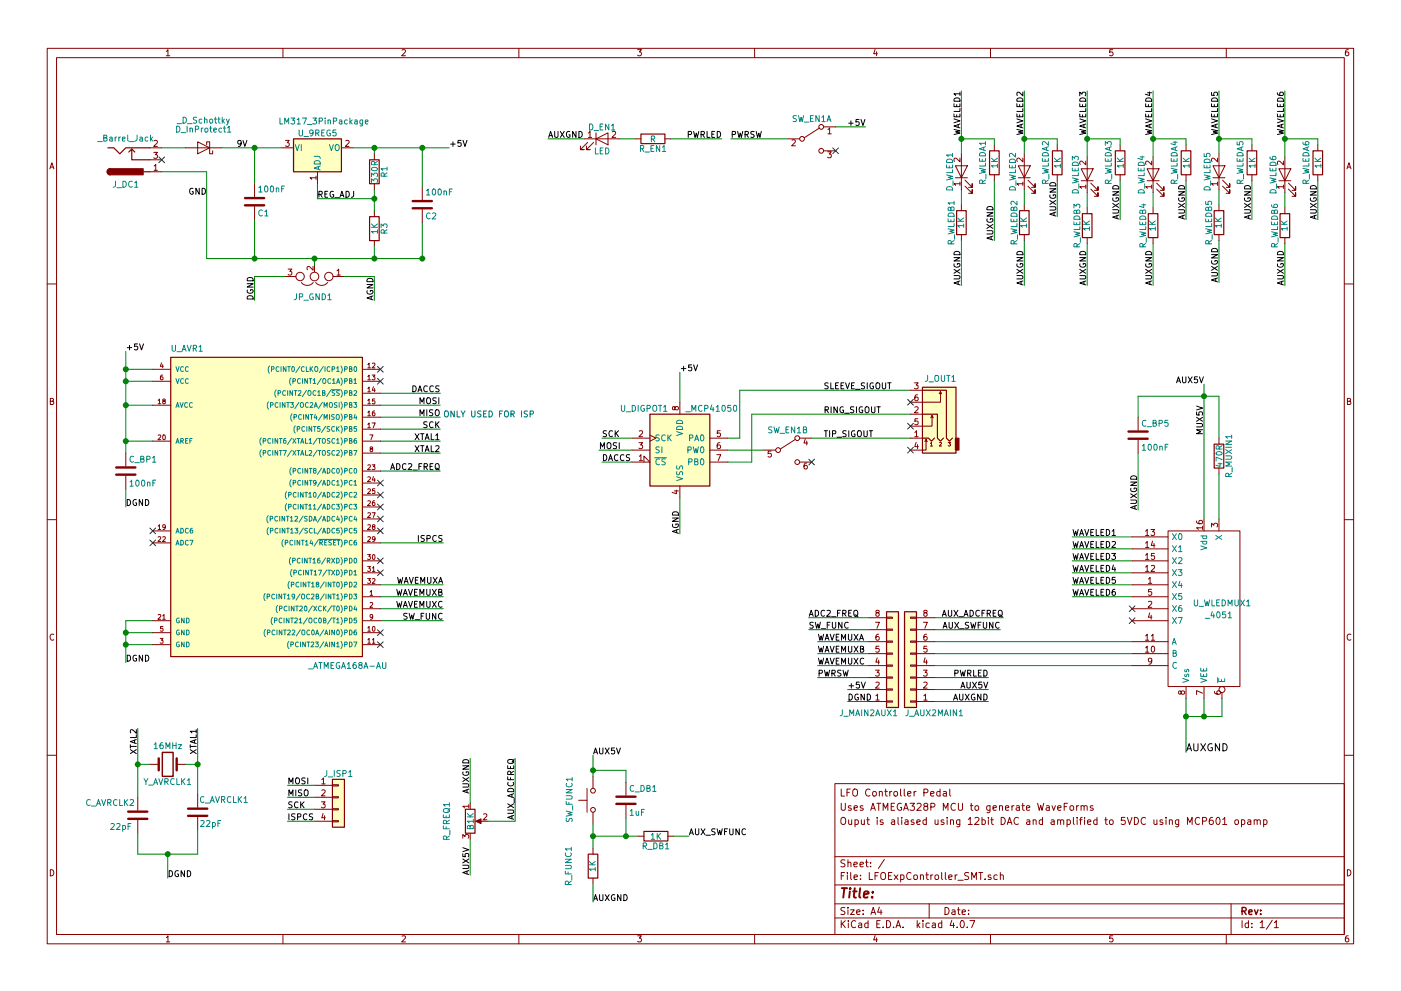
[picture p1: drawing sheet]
EESchema Schematic File Version 2
LIBS:_conn_01x08
LIBS:_mcp41050
LIBS:_d_schottky
LIBS:_SN74HC14N
LIBS:_barrel_jack
LIBS:_4051
LIBS:socket_custom
LIBS:sw_custom
LIBS:_atmega168a-au
LIBS:74xgxx
LIBS:74xx
LIBS:ac-dc
LIBS:actel
LIBS:adc-dac
LIBS:allegro
LIBS:Altera
LIBS:analog_devices
LIBS:analog_switches
LIBS:atmel
LIBS:audio
LIBS:battery_management
LIBS:bbd
LIBS:bosch
LIBS:brooktre
LIBS:cmos_ieee
LIBS:cmos4000
LIBS:conn
LIBS:contrib
LIBS:cypress
LIBS:dc-dc
LIBS:device
LIBS:digital-audio
LIBS:diode
LIBS:display
LIBS:dsp
LIBS:elec-unifil
LIBS:ESD_Protection
LIBS:ftdi
LIBS:gennum
LIBS:graphic_symbols
LIBS:hc11
LIBS:infineon
LIBS:intel
LIBS:interface
LIBS:intersil
LIBS:ir
LIBS:Lattice
LIBS:leds
LIBS:LEM
LIBS:linear
LIBS:logic_programmable
LIBS:maxim
LIBS:mechanical
LIBS:memory
LIBS:microchip
LIBS:microchip_dspic33dsc
LIBS:microchip_pic10mcu
LIBS:microchip_pic12mcu
LIBS:microchip_pic16mcu
LIBS:microchip_pic18mcu
LIBS:microchip_pic24mcu
LIBS:microchip_pic32mcu
LIBS:microcontrollers
LIBS:modules
LIBS:motor_drivers
LIBS:motorola
LIBS:motors
LIBS:msp430
LIBS:nordicsemi
LIBS:nxp
LIBS:nxp_armmcu
LIBS:onsemi
LIBS:opto
LIBS:Oscillators
LIBS:philips
LIBS:power
LIBS:Power_Management
LIBS:powerint
LIBS:pspice
LIBS:references
LIBS:regul
LIBS:relays
LIBS:rfcom
LIBS:RFSolutions
LIBS:sensors
LIBS:silabs
LIBS:siliconi
LIBS:stm8
LIBS:stm32
LIBS:supertex
LIBS:switches
LIBS:texas
LIBS:transf
LIBS:transistors
LIBS:triac_thyristor
LIBS:ttl_ieee
LIBS:valves
LIBS:video
LIBS:wiznet
LIBS:Worldsemi
LIBS:Xicor
LIBS:xilinx
LIBS:zetex
LIBS:Zilog
LIBS:LFOExpController_SMT-rescue
LIBS:LFOExpController_SMT-cache
EELAYER 25 0
EELAYER END
$Descr A4 11693 8268
encoding utf-8
Sheet 1 1
Title ""
Date ""
Rev ""
Comp ""
Comment1 ""
Comment2 "Ouput is aliased using 12bit DAC and amplified to 5VDC using MCP601 opamp"
Comment3 "Uses ATMEGA328P MCU to generate WaveForms"
Comment4 "LFO Controller Pedal"
$EndDescr
$Comp
L Crystal Y_AVRCLK1
U 1 1
P 1400 6375
F 0 "Y_AVRCLK1" H 1400 6525 50  0000 C CNN
F 1 "16MHz" H 1400 6225 50  0000 C CNN
F 2 "Crystals:Crystal_HC49-4H_Vertical" H 1400 6375 50  0001 C CNN
F 3 "" H 1400 6375 50  0001 C CNN
	1    1400 6375
	-1   0    0    1   
$EndComp
$Comp
L C C_AVRCLK1
U 1 1
P 1650 6775
F 0 "C_AVRCLK1" H 1225 6675 50  0000 L CNN
F 1 "22pF" H 1450 6875 50  0000 L CNN
F 2 "Capacitors_SMD:C_0805_HandSoldering" H 1688 6625 50  0001 C CNN
F 3 "" H 1650 6775 50  0001 C CNN
	1    1650 6775
	-1   0    0    1   
$EndComp
Text Label 3675 3675 2    50   ~ 0
XTAL1
Text Label 3675 3775 2    50   ~ 0
XTAL2
$Comp
L C C_AVRCLK2
U 1 1
P 1150 6800
F 0 "C_AVRCLK2" H 1175 6700 50  0000 L CNN
F 1 "22pF" H 1200 6900 50  0000 L CNN
F 2 "Capacitors_SMD:C_0805_HandSoldering" H 1188 6650 50  0001 C CNN
F 3 "" H 1150 6800 50  0001 C CNN
	1    1150 6800
	-1   0    0    1   
$EndComp
Text Label 1150 6075 3    50   ~ 0
XTAL2
Text Label 1650 6075 3    50   ~ 0
XTAL1
Text Label 1400 7325 0    50   ~ 0
DGND
Text Label 3700 4525 2    50   ~ 0
ISPCS
Text Label 3675 3375 2    50   ~ 0
MOSI
Text Label 3675 3475 2    50   ~ 0
MISO
Text Label 3675 3575 2    50   ~ 0
SCK
Text Label 2400 6550 0    50   ~ 0
MOSI
Text Label 2400 6650 0    50   ~ 0
MISO
Text Label 2400 6750 0    50   ~ 0
SCK
Text Label 2400 6850 0    50   ~ 0
ISPCS
Text Label 3750 1225 0    50   ~ 0
+5V
Text Label 5025 3650 0    50   ~ 0
SCK
Text Label 5000 3750 0    50   ~ 0
MOSI
Text Label 3675 3275 2    50   ~ 0
DACCS
Text Label 5025 3850 0    50   ~ 0
DACCS
Text Label 5675 4450 1    50   ~ 0
AGND
$Comp
L C C2
U 1 1
P 3525 1700
F 0 "C2" H 3550 1800 50  0000 L CNN
F 1 "100nF" H 3550 1600 50  0000 L CNN
F 2 "Capacitors_SMD:C_0805_HandSoldering" H 3563 1550 50  0001 C CNN
F 3 "" H 3525 1700 50  0001 C CNN
	1    3525 1700
	1    0    0    1   
$EndComp
NoConn ~ 1350 1325
$Comp
L SW_Push SW_FUNC1
U 1 1
P 4950 6675
F 0 "SW_FUNC1" H 4750 6875 50  0000 L CNN
F 1 "SW_Push" H 4950 6615 50  0001 C CNN
F 2 "Buttons_Switches_THT:SW_PUSH_6mm_h5mm" H 4950 6875 50  0001 C CNN
F 3 "" H 4950 6875 50  0001 C CNN
	1    4950 6675
	0    -1   1    0   
$EndComp
Text Label 3700 5175 2    50   ~ 0
SW_FUNC
Text Label 5750 6975 0    50   ~ 0
AUX_SWFUNC
Text Label 4950 6300 0    50   ~ 0
AUX5V
$Comp
L R R_FUNC1
U 1 1
P 4950 7225
F 0 "R_FUNC1" V 5150 7225 50  0000 C CNN
F 1 "1K" V 4950 7225 50  0000 C CNN
F 2 "Resistors_SMD:R_0805_HandSoldering" V 4880 7225 50  0001 C CNN
F 3 "" H 4950 7225 50  0001 C CNN
	1    4950 7225
	-1   0    0    -1  
$EndComp
Text Label 4950 7525 0    50   ~ 0
AUXGND
Text Label 3675 3925 2    50   ~ 0
ADC2_FREQ
$Comp
L NPOT R_FREQ1
U 1 1
P 3925 6850
F 0 "R_FREQ1" V 3725 6850 50  0000 C CNN
F 1 "B1K" V 3925 6850 50  0000 C CNN
F 2 "Potentiometers:Potentiometer_Bourns_PTV09A-1_Horizontal" H 3925 6850 50  0001 C CNN
F 3 "" H 3925 6850 50  0001 C CNN
	1    3925 6850
	1    0    0    -1  
$EndComp
Text Label 3925 7300 1    50   ~ 0
AUX5V
Text Label 4300 6325 3    50   ~ 0
AUX_ADCFREQ
Text Label 3925 6325 3    50   ~ 0
AUXGND
NoConn ~ 3175 4325
NoConn ~ 3175 4425
NoConn ~ 3175 5275
NoConn ~ 3175 4775
NoConn ~ 3175 3075
NoConn ~ 3175 3175
Text Label 1050 2925 0    50   ~ 0
+5V
Text Label 1050 5525 0    50   ~ 0
DGND
NoConn ~ 3175 4025
NoConn ~ 3175 4125
NoConn ~ 3175 4225
NoConn ~ 3175 4675
NoConn ~ 3175 5375
$Comp
L R R1
U 1 1
P 3125 1425
F 0 "R1" V 3205 1425 50  0000 C CNN
F 1 "330R" V 3125 1425 50  0000 C CNN
F 2 "Resistors_SMD:R_0805_HandSoldering" V 3055 1425 50  0001 C CNN
F 3 "" H 3125 1425 50  0001 C CNN
	1    3125 1425
	1    0    0    -1  
$EndComp
$Comp
L R R3
U 1 1
P 3125 1900
F 0 "R3" V 3205 1900 50  0000 C CNN
F 1 "1K" V 3125 1900 50  0000 C CNN
F 2 "Resistors_SMD:R_0805_HandSoldering" V 3055 1900 50  0001 C CNN
F 3 "" H 3125 1900 50  0001 C CNN
	1    3125 1900
	1    0    0    -1  
$EndComp
$Comp
L C C1
U 1 1
P 2125 1675
F 0 "C1" H 2150 1775 50  0000 L CNN
F 1 "100nF" H 2150 1575 50  0000 L CNN
F 2 "Capacitors_SMD:C_0805_HandSoldering" H 2163 1525 50  0001 C CNN
F 3 "" H 2125 1675 50  0001 C CNN
	1    2125 1675
	1    0    0    1   
$EndComp
Text Label 1975 1225 0    50   ~ 0
9V
Text Label 1725 1625 2    50   ~ 0
GND
Text Label 3700 4875 2    50   ~ 0
WAVEMUXA
Text Label 3700 4975 2    50   ~ 0
WAVEMUXB
Text Label 3700 5075 2    50   ~ 0
WAVEMUXC
Text Label 6825 5350 0    50   ~ 0
WAVEMUXA
Text Label 6825 5450 0    50   ~ 0
WAVEMUXB
Text Label 6825 5550 0    50   ~ 0
WAVEMUXC
Text Label 8950 4475 0    50   ~ 0
WAVELED1
Text Label 8950 4575 0    50   ~ 0
WAVELED2
Text Label 8950 4675 0    50   ~ 0
WAVELED3
Text Label 8950 4775 0    50   ~ 0
WAVELED4
Text Label 8950 4875 0    50   ~ 0
WAVELED5
Text Label 8950 4975 0    50   ~ 0
WAVELED6
NoConn ~ 9450 5075
NoConn ~ 9450 5175
$Comp
L LED D_WLED1
U 1 1
P 8025 1425
F 0 "D_WLED1" H 8025 1525 50  0000 C CNN
F 1 "LED" H 8025 1325 50  0001 C CNN
F 2 "LEDs:LED_0805_HandSoldering" H 8025 1425 50  0001 C CNN
F 3 "" H 8025 1425 50  0001 C CNN
	1    8025 1425
	0    -1   -1   0   
$EndComp
$Comp
L R R_WLEDB1
U 1 1
P 8025 1850
F 0 "R_WLEDB1" V 8105 1850 50  0000 C CNN
F 1 "1K" V 8025 1850 50  0000 C CNN
F 2 "Resistors_SMD:R_0805_HandSoldering" V 7955 1850 50  0001 C CNN
F 3 "" H 8025 1850 50  0001 C CNN
	1    8025 1850
	-1   0    0    1   
$EndComp
Text Label 8025 2375 1    50   ~ 0
AUXGND
Text Label 8025 750  3    50   ~ 0
WAVELED1
Text Label 10050 3200 2    50   ~ 0
AUX5V
$Comp
L Conn_01x04 J_ISP1
U 1 1
P 2825 6650
F 0 "J_ISP1" H 2825 6850 50  0000 C CNN
F 1 "Conn_01x04" H 2825 6350 50  0001 C CNN
F 2 "Pin_Headers:Pin_Header_Straight_1x04_Pitch2.54mm" H 2825 6650 50  0001 C CNN
F 3 "" H 2825 6650 50  0001 C CNN
	1    2825 6650
	1    0    0    -1  
$EndComp
$Comp
L SW_DPDT_x2 SW_EN1
U 2 1
P 6575 3750
F 0 "SW_EN1" H 6575 3920 50  0000 C CNN
F 1 "SW_DPDT_x2" H 6575 3550 50  0001 C CNN
F 2 "DPDT_FOOT_ONON_ALPHA_W13MM_D12MM_P5:DPDT_FOOT_ONON_ALPHA_W13MM_D12MM_P5.08MM" H 6575 3750 50  0001 C CNN
F 3 "" H 6575 3750 50  0001 C CNN
	2    6575 3750
	1    0    0    -1  
$EndComp
$Comp
L SW_DPDT_x2 SW_EN1
U 1 1
P 6775 1150
F 0 "SW_EN1" H 6775 1320 50  0000 C CNN
F 1 "SW_DPDT_x2" H 6775 950 50  0001 C CNN
F 2 "DPDT_FOOT_ONON_ALPHA_W13MM_D12MM_P5:DPDT_FOOT_ONON_ALPHA_W13MM_D12MM_P5.08MM" H 6775 1150 50  0001 C CNN
F 3 "" H 6775 1150 50  0001 C CNN
	1    6775 1150
	1    0    0    -1  
$EndComp
$Comp
L R R_EN1
U 1 1
P 5450 1150
F 0 "R_EN1" V 5530 1150 50  0000 C CNN
F 1 "R" V 5450 1150 50  0000 C CNN
F 2 "Resistors_SMD:R_0805_HandSoldering" V 5380 1150 50  0001 C CNN
F 3 "" H 5450 1150 50  0001 C CNN
	1    5450 1150
	0    1    1    0   
$EndComp
$Comp
L LED D_EN1
U 1 1
P 5025 1150
F 0 "D_EN1" H 5025 1250 50  0000 C CNN
F 1 "LED" H 5025 1050 50  0000 C CNN
F 2 "LEDs:LED_0805_HandSoldering" H 5025 1150 50  0001 C CNN
F 3 "" H 5025 1150 50  0001 C CNN
	1    5025 1150
	1    0    0    -1  
$EndComp
Text Label 4575 1150 0    50   ~ 0
AUXGND
Text Label 7225 1050 2    50   ~ 0
+5V
NoConn ~ 6975 1250
$Comp
L R R_WLEDA1
U 1 1
P 8300 1350
F 0 "R_WLEDA1" V 8200 1350 50  0000 C CNN
F 1 "1K" V 8300 1350 50  0000 C CNN
F 2 "Resistors_SMD:R_0805_HandSoldering" V 8230 1350 50  0001 C CNN
F 3 "" H 8300 1350 50  0001 C CNN
	1    8300 1350
	1    0    0    -1  
$EndComp
Text Label 8300 2000 1    50   ~ 0
AUXGND
$Comp
L LED D_WLED2
U 1 1
P 8550 1425
F 0 "D_WLED2" H 8550 1525 50  0000 C CNN
F 1 "LED" H 8550 1325 50  0001 C CNN
F 2 "LEDs:LED_0805_HandSoldering" H 8550 1425 50  0001 C CNN
F 3 "" H 8550 1425 50  0001 C CNN
	1    8550 1425
	0    -1   -1   0   
$EndComp
$Comp
L R R_WLEDB2
U 1 1
P 8550 1850
F 0 "R_WLEDB2" V 8630 1850 50  0000 C CNN
F 1 "1K" V 8550 1850 50  0000 C CNN
F 2 "Resistors_SMD:R_0805_HandSoldering" V 8480 1850 50  0001 C CNN
F 3 "" H 8550 1850 50  0001 C CNN
	1    8550 1850
	-1   0    0    1   
$EndComp
Text Label 8550 2375 1    50   ~ 0
AUXGND
Text Label 8550 750  3    50   ~ 0
WAVELED2
$Comp
L R R_WLEDA2
U 1 1
P 8825 1350
F 0 "R_WLEDA2" V 8725 1350 50  0000 C CNN
F 1 "1K" V 8825 1350 50  0000 C CNN
F 2 "Resistors_SMD:R_0805_HandSoldering" V 8755 1350 50  0001 C CNN
F 3 "" H 8825 1350 50  0001 C CNN
	1    8825 1350
	1    0    0    -1  
$EndComp
Text Label 8825 1800 1    50   ~ 0
AUXGND
$Comp
L LED D_WLED3
U 1 1
P 9075 1450
F 0 "D_WLED3" H 9075 1550 50  0000 C CNN
F 1 "LED" H 9075 1350 50  0001 C CNN
F 2 "LEDs:LED_0805_HandSoldering" H 9075 1450 50  0001 C CNN
F 3 "" H 9075 1450 50  0001 C CNN
	1    9075 1450
	0    -1   -1   0   
$EndComp
$Comp
L R R_WLEDB3
U 1 1
P 9075 1875
F 0 "R_WLEDB3" V 9155 1875 50  0000 C CNN
F 1 "1K" V 9075 1875 50  0000 C CNN
F 2 "Resistors_SMD:R_0805_HandSoldering" V 9005 1875 50  0001 C CNN
F 3 "" H 9075 1875 50  0001 C CNN
	1    9075 1875
	-1   0    0    1   
$EndComp
Text Label 9075 2375 1    50   ~ 0
AUXGND
Text Label 9075 750  3    50   ~ 0
WAVELED3
$Comp
L R R_WLEDA3
U 1 1
P 9350 1350
F 0 "R_WLEDA3" V 9250 1350 50  0000 C CNN
F 1 "1K" V 9350 1350 50  0000 C CNN
F 2 "Resistors_SMD:R_0805_HandSoldering" V 9280 1350 50  0001 C CNN
F 3 "" H 9350 1350 50  0001 C CNN
	1    9350 1350
	1    0    0    -1  
$EndComp
Text Label 9350 1825 1    50   ~ 0
AUXGND
$Comp
L LED D_WLED4
U 1 1
P 9625 1450
F 0 "D_WLED4" H 9625 1550 50  0000 C CNN
F 1 "LED" H 9625 1350 50  0001 C CNN
F 2 "LEDs:LED_0805_HandSoldering" H 9625 1450 50  0001 C CNN
F 3 "" H 9625 1450 50  0001 C CNN
	1    9625 1450
	0    -1   -1   0   
$EndComp
$Comp
L R R_WLEDB4
U 1 1
P 9625 1875
F 0 "R_WLEDB4" V 9705 1875 50  0000 C CNN
F 1 "1K" V 9625 1875 50  0000 C CNN
F 2 "Resistors_SMD:R_0805_HandSoldering" V 9555 1875 50  0001 C CNN
F 3 "" H 9625 1875 50  0001 C CNN
	1    9625 1875
	-1   0    0    1   
$EndComp
Text Label 9625 2375 1    50   ~ 0
AUXGND
Text Label 9625 750  3    50   ~ 0
WAVELED4
$Comp
L R R_WLEDA4
U 1 1
P 9900 1350
F 0 "R_WLEDA4" V 9800 1350 50  0000 C CNN
F 1 "1K" V 9900 1350 50  0000 C CNN
F 2 "Resistors_SMD:R_0805_HandSoldering" V 9830 1350 50  0001 C CNN
F 3 "" H 9900 1350 50  0001 C CNN
	1    9900 1350
	1    0    0    -1  
$EndComp
Text Label 9900 1825 1    50   ~ 0
AUXGND
$Comp
L LED D_WLED5
U 1 1
P 10175 1425
F 0 "D_WLED5" H 10175 1525 50  0000 C CNN
F 1 "LED" H 10175 1325 50  0001 C CNN
F 2 "LEDs:LED_0805_HandSoldering" H 10175 1425 50  0001 C CNN
F 3 "" H 10175 1425 50  0001 C CNN
	1    10175 1425
	0    -1   -1   0   
$EndComp
$Comp
L R R_WLEDB5
U 1 1
P 10175 1850
F 0 "R_WLEDB5" V 10255 1850 50  0000 C CNN
F 1 "1K" V 10175 1850 50  0000 C CNN
F 2 "Resistors_SMD:R_0805_HandSoldering" V 10105 1850 50  0001 C CNN
F 3 "" H 10175 1850 50  0001 C CNN
	1    10175 1850
	-1   0    0    1   
$EndComp
Text Label 10175 2350 1    50   ~ 0
AUXGND
Text Label 10175 750  3    50   ~ 0
WAVELED5
$Comp
L R R_WLEDA5
U 1 1
P 10450 1350
F 0 "R_WLEDA5" V 10350 1350 50  0000 C CNN
F 1 "1K" V 10450 1350 50  0000 C CNN
F 2 "Resistors_SMD:R_0805_HandSoldering" V 10380 1350 50  0001 C CNN
F 3 "" H 10450 1350 50  0001 C CNN
	1    10450 1350
	1    0    0    -1  
$EndComp
Text Label 10450 1825 1    50   ~ 0
AUXGND
$Comp
L LED D_WLED6
U 1 1
P 10725 1450
F 0 "D_WLED6" H 10725 1550 50  0000 C CNN
F 1 "LED" H 10725 1350 50  0001 C CNN
F 2 "LEDs:LED_0805_HandSoldering" H 10725 1450 50  0001 C CNN
F 3 "" H 10725 1450 50  0001 C CNN
	1    10725 1450
	0    -1   -1   0   
$EndComp
$Comp
L R R_WLEDB6
U 1 1
P 10725 1875
F 0 "R_WLEDB6" V 10805 1875 50  0000 C CNN
F 1 "1K" V 10725 1875 50  0000 C CNN
F 2 "Resistors_SMD:R_0805_HandSoldering" V 10655 1875 50  0001 C CNN
F 3 "" H 10725 1875 50  0001 C CNN
	1    10725 1875
	-1   0    0    1   
$EndComp
Text Label 10725 2375 1    50   ~ 0
AUXGND
Text Label 10725 750  3    50   ~ 0
WAVELED6
$Comp
L R R_WLEDA6
U 1 1
P 11000 1350
F 0 "R_WLEDA6" V 10900 1350 50  0000 C CNN
F 1 "1K" V 11000 1350 50  0000 C CNN
F 2 "Resistors_SMD:R_0805_HandSoldering" V 10930 1350 50  0001 C CNN
F 3 "" H 11000 1350 50  0001 C CNN
	1    11000 1350
	1    0    0    -1  
$EndComp
Text Label 11000 1825 1    50   ~ 0
AUXGND
NoConn ~ 1275 4425
NoConn ~ 1275 4525
$Comp
L LM317_3PinPackage U_9REG5
U 1 1
P 2650 1225
F 0 "U_9REG5" H 2650 1350 50  0000 C CNN
F 1 "LM317_3PinPackage" H 2325 1450 50  0000 L CNN
F 2 "TO_SOT_Packages_SMD:SOT-223-3_TabPin2" H 2650 1475 50  0001 C CIN
F 3 "" H 2650 1225 50  0001 C CNN
	1    2650 1225
	1    0    0    -1  
$EndComp
NoConn ~ 7600 3750
NoConn ~ 7600 3350
Wire Wire Line
	3175 3675 3675 3675
Wire Wire Line
	3175 3775 3675 3775
Wire Wire Line
	1550 6375 1650 6375
Wire Wire Line
	1650 6075 1650 6625
Wire Wire Line
	1250 6375 1150 6375
Wire Wire Line
	1150 6075 1150 6650
Connection ~ 1650 6375
Connection ~ 1150 6375
Wire Wire Line
	1650 7125 1650 6925
Wire Wire Line
	1150 7125 1650 7125
Wire Wire Line
	1150 7125 1150 6950
Wire Wire Line
	1400 7125 1400 7325
Connection ~ 1400 7125
Wire Wire Line
	3175 4525 3700 4525
Wire Wire Line
	3175 3375 3675 3375
Wire Wire Line
	3175 3475 3675 3475
Wire Wire Line
	3175 3575 3675 3575
Wire Wire Line
	2625 6550 2400 6550
Wire Wire Line
	2625 6650 2400 6650
Wire Wire Line
	2625 6750 2400 6750
Wire Wire Line
	2625 6850 2400 6850
Wire Wire Line
	5275 3650 5025 3650
Wire Wire Line
	5275 3750 5000 3750
Wire Wire Line
	3175 3275 3675 3275
Wire Wire Line
	5275 3850 5025 3850
Wire Wire Line
	5675 4150 5675 4450
Wire Wire Line
	2950 1225 3750 1225
Wire Wire Line
	3525 2150 3525 1850
Connection ~ 3525 2150
Wire Wire Line
	3525 1225 3525 1550
Connection ~ 3525 1225
Wire Wire Line
	3700 5175 3175 5175
Wire Wire Line
	4950 6300 4950 6475
Wire Wire Line
	4950 6875 4950 7075
Wire Wire Line
	4950 7375 4950 7525
Wire Wire Line
	3175 3925 3675 3925
Wire Wire Line
	3925 6700 3925 6325
Wire Wire Line
	3925 7000 3925 7300
Wire Wire Line
	4075 6850 4300 6850
Wire Wire Line
	4300 6850 4300 6325
Wire Wire Line
	1275 3075 1050 3075
Wire Wire Line
	1050 5375 1275 5375
Wire Wire Line
	1050 3675 1275 3675
Connection ~ 1050 3075
Connection ~ 1050 5375
Wire Wire Line
	1350 1225 1550 1225
Wire Wire Line
	1850 1225 2350 1225
Wire Wire Line
	3125 1575 3125 1750
Wire Wire Line
	3125 2150 3125 2050
Connection ~ 3125 2150
Wire Wire Line
	2650 1525 2650 1650
Wire Wire Line
	2650 1650 3125 1650
Connection ~ 3125 1650
Wire Wire Line
	1350 1425 1725 1425
Wire Wire Line
	1725 1425 1725 2150
Wire Wire Line
	2125 1825 2125 2150
Connection ~ 2125 2150
Connection ~ 2125 1225
Wire Wire Line
	5625 6975 5750 6975
Wire Wire Line
	7250 5350 6825 5350
Wire Wire Line
	7250 5450 6825 5450
Wire Wire Line
	7250 5550 6825 5550
Wire Wire Line
	9450 4475 8950 4475
Wire Wire Line
	8950 4575 9450 4575
Wire Wire Line
	9450 4675 8950 4675
Wire Wire Line
	9450 4775 8950 4775
Wire Wire Line
	9450 4875 8950 4875
Wire Wire Line
	9450 4975 8950 4975
Wire Wire Line
	3175 5075 3700 5075
Wire Wire Line
	3175 4975 3700 4975
Wire Wire Line
	3175 4875 3700 4875
Wire Wire Line
	8025 750  8025 1275
Wire Wire Line
	8025 1575 8025 1700
Wire Wire Line
	8025 2000 8025 2375
Wire Wire Line
	7600 3250 6175 3250
Wire Wire Line
	1050 3375 1275 3375
Connection ~ 1050 3375
Wire Wire Line
	1050 2925 1050 3775
Wire Wire Line
	1050 5175 1050 5525
Wire Wire Line
	1050 5275 1275 5275
Wire Wire Line
	6775 3650 7600 3650
Wire Wire Line
	6975 1050 7225 1050
Wire Wire Line
	4575 1150 4875 1150
Wire Wire Line
	5175 1150 5300 1150
Wire Wire Line
	3125 1275 3125 1225
Connection ~ 3125 1225
Wire Wire Line
	1275 5175 1050 5175
Connection ~ 1050 5275
Wire Wire Line
	1275 3175 1050 3175
Connection ~ 1050 3175
Wire Wire Line
	8300 1200 8300 1150
Wire Wire Line
	8300 1150 8025 1150
Connection ~ 8025 1150
Wire Wire Line
	8300 1500 8300 2000
Wire Wire Line
	8550 750  8550 1275
Wire Wire Line
	8550 1575 8550 1700
Wire Wire Line
	8550 2000 8550 2375
Wire Wire Line
	8825 1200 8825 1150
Wire Wire Line
	8825 1150 8550 1150
Connection ~ 8550 1150
Wire Wire Line
	8825 1500 8825 1800
Wire Wire Line
	9075 750  9075 1300
Wire Wire Line
	9075 1600 9075 1725
Wire Wire Line
	9075 2025 9075 2375
Wire Wire Line
	9350 1200 9350 1150
Wire Wire Line
	9350 1150 9075 1150
Connection ~ 9075 1150
Wire Wire Line
	9350 1500 9350 1825
Wire Wire Line
	9625 750  9625 1300
Wire Wire Line
	9625 1600 9625 1725
Wire Wire Line
	9625 2025 9625 2375
Wire Wire Line
	9900 1200 9900 1150
Wire Wire Line
	9900 1150 9625 1150
Connection ~ 9625 1150
Wire Wire Line
	9900 1500 9900 1825
Wire Wire Line
	10175 750  10175 1275
Wire Wire Line
	10175 1575 10175 1700
Wire Wire Line
	10175 2000 10175 2350
Wire Wire Line
	10450 1200 10450 1150
Wire Wire Line
	10450 1150 10175 1150
Connection ~ 10175 1150
Wire Wire Line
	10450 1825 10450 1500
Wire Wire Line
	10725 750  10725 1300
Wire Wire Line
	10725 1600 10725 1725
Wire Wire Line
	10725 2025 10725 2375
Wire Wire Line
	11000 1200 11000 1150
Wire Wire Line
	11000 1150 10725 1150
Connection ~ 10725 1150
Wire Wire Line
	11000 1500 11000 1825
$Comp
L _4051 U_WLEDMUX1
U 1 1
P 10050 5075
F 0 "U_WLEDMUX1" H 10200 5125 50  0000 C CNN
F 1 "_4051" H 10175 5025 50  0000 C CNN
F 2 "Housings_SOIC:SOIC-16_3.9x9.9mm_Pitch1.27mm" H 10050 5075 60  0001 C CNN
F 3 "" H 10050 5075 60  0001 C CNN
	1    10050 5075
	1    0    0    -1  
$EndComp
Wire Wire Line
	10050 3200 10050 4325
Wire Wire Line
	9500 3300 10175 3300
Connection ~ 10050 3300
Wire Wire Line
	9900 5825 9900 6275
Wire Wire Line
	10050 5825 10050 5975
Wire Wire Line
	9900 5975 10200 5975
Connection ~ 9900 5975
Wire Wire Line
	10200 5975 10200 5825
Connection ~ 10050 5975
Text Label 9900 6275 0    60   ~ 0
AUXGND
$Comp
L _Barrel_Jack J_DC1
U 1 1
P 1050 1325
F 0 "J_DC1" H 1050 1535 50  0000 C CNN
F 1 "_Barrel_Jack" H 1050 1150 50  0000 C CNN
F 2 "Connectors:BARREL_JACK" H 1100 1285 50  0001 C CNN
F 3 "" H 1100 1285 50  0001 C CNN
	1    1050 1325
	1    0    0    1   
$EndComp
Wire Wire Line
	1725 2150 3525 2150
$Comp
L _ATMEGA168A-AU U_AVR1
U 1 1
P 2175 4175
F 0 "U_AVR1" H 1425 5425 50  0000 L BNN
F 1 "_ATMEGA168A-AU" H 2575 2775 50  0000 L BNN
F 2 "Housings_QFP:TQFP-32_7x7mm_Pitch0.8mm" H 2175 4175 50  0001 C CIN
F 3 "" H 2175 4175 50  0001 C CNN
	1    2175 4175
	1    0    0    -1  
$EndComp
$Comp
L _D_Schottky D_InProtect1
U 1 1
P 1700 1225
F 0 "D_InProtect1" H 1700 1075 50  0000 C CNN
F 1 "_D_Schottky" H 1700 1000 50  0000 C CNN
F 2 "Diodes_SMD:D_SOD-123" H 1700 1225 50  0001 C CNN
F 3 "" H 1700 1225 50  0001 C CNN
	1    1700 1225
	-1   0    0    1   
$EndComp
Wire Wire Line
	2125 1225 2125 1225
Wire Wire Line
	2125 1225 2125 1525
Text Label 2650 1650 0    50   ~ 0
REG_ADJ
Text Label 6875 3650 0    50   ~ 0
TIP_SIGOUT
$Comp
L Audio-Jack-3_3Switches J_OUT1
U 1 1
P 7800 3450
F 0 "J_OUT1" H 7750 3750 50  0000 C CNN
F 1 "Audio-Jack-3_3Switches" H 7920 3080 50  0001 C CNN
F 2 "TRS635mmJack:TRS635mmJack" H 8050 3550 50  0001 C CNN
F 3 "" H 8050 3550 50  0001 C CNN
	1    7800 3450
	-1   0    0    -1  
$EndComp
Wire Wire Line
	6275 3450 7600 3450
NoConn ~ 7600 3550
$Comp
L R R_DB1
U 1 1
P 5475 6975
F 0 "R_DB1" V 5555 6975 50  0000 C CNN
F 1 "1K" V 5475 6975 50  0000 C CNN
F 2 "Resistors_SMD:R_0805_HandSoldering" V 5405 6975 50  0001 C CNN
F 3 "" H 5475 6975 50  0001 C CNN
	1    5475 6975
	0    1    1    0   
$EndComp
Wire Wire Line
	4950 6975 5325 6975
Connection ~ 4950 6975
$Comp
L C C_DB1
U 1 1
P 5225 6675
F 0 "C_DB1" H 5250 6775 50  0000 L CNN
F 1 "1uF" H 5250 6575 50  0000 L CNN
F 2 "Capacitors_SMD:C_0805_HandSoldering" H 5263 6525 50  0001 C CNN
F 3 "" H 5225 6675 50  0001 C CNN
	1    5225 6675
	1    0    0    -1  
$EndComp
Wire Wire Line
	5225 6525 5225 6425
Wire Wire Line
	5225 6425 4950 6425
Connection ~ 4950 6425
Wire Wire Line
	5225 6825 5225 6975
Connection ~ 5225 6975
Wire Wire Line
	7800 5350 9450 5350
Wire Wire Line
	7800 5450 9450 5450
Wire Wire Line
	7800 5550 9450 5550
$Comp
L R R_MUXIN1
U 1 1
P 10175 3800
F 0 "R_MUXIN1" V 10255 3800 50  0000 C CNN
F 1 "470R" V 10175 3800 50  0000 C CNN
F 2 "Resistors_SMD:R_0805_HandSoldering" V 10105 3800 50  0001 C CNN
F 3 "" H 10175 3800 50  0001 C CNN
	1    10175 3800
	1    0    0    -1  
$EndComp
Wire Wire Line
	10175 3300 10175 3650
Wire Wire Line
	10175 3950 10175 4325
Text Label 10050 3625 1    50   ~ 0
MUX5V
$Comp
L C C_BP1
U 1 1
P 1050 3925
F 0 "C_BP1" H 1075 4025 50  0000 L CNN
F 1 "100nF" H 1075 3825 50  0000 L CNN
F 2 "Capacitors_SMD:C_0805_HandSoldering" H 1088 3775 50  0001 C CNN
F 3 "" H 1050 3925 50  0001 C CNN
	1    1050 3925
	1    0    0    -1  
$EndComp
Connection ~ 1050 3675
Wire Wire Line
	1050 4075 1050 4225
Text Label 1050 4225 0    50   ~ 0
DGND
$Comp
L C C_BP5
U 1 1
P 9500 3625
F 0 "C_BP5" H 9525 3725 50  0000 L CNN
F 1 "100nF" H 9525 3525 50  0000 L CNN
F 2 "Capacitors_SMD:C_0805_HandSoldering" H 9538 3475 50  0001 C CNN
F 3 "" H 9500 3625 50  0001 C CNN
	1    9500 3625
	1    0    0    -1  
$EndComp
Wire Wire Line
	9500 3775 9500 4250
Text Label 9500 4250 1    50   ~ 0
AUXGND
Wire Wire Line
	9500 3475 9500 3300
Wire Wire Line
	7250 5750 7075 5750
Wire Wire Line
	7250 5850 7075 5850
Text Label 7075 5750 0    50   ~ 0
+5V
Text Label 7075 5850 0    50   ~ 0
DGND
Wire Wire Line
	7800 5750 8250 5750
Wire Wire Line
	7800 5850 8250 5850
Text Label 8250 5750 2    50   ~ 0
AUX5V
Text Label 8250 5850 2    50   ~ 0
AUXGND
Wire Wire Line
	5600 1150 6025 1150
Wire Wire Line
	6575 1150 6100 1150
Wire Wire Line
	7800 5650 8250 5650
Wire Wire Line
	7250 5650 6825 5650
Text Label 6825 5650 0    50   ~ 0
PWRSW
Text Label 8250 5650 2    50   ~ 0
PWRLED
Text Label 6025 1150 2    50   ~ 0
PWRLED
Text Label 6100 1150 0    50   ~ 0
PWRSW
NoConn ~ 6775 3850
$Comp
L Conn_01x08 J_MAIN2AUX1
U 1 1
P 7450 5550
F 0 "J_MAIN2AUX1" H 7250 5950 50  0000 C CNN
F 1 "Conn_01x08" H 7450 5050 50  0001 C CNN
F 2 "Pin_Headers:Pin_Header_Straight_1x08_Pitch2.54mm" H 7450 5550 50  0001 C CNN
F 3 "" H 7450 5550 50  0001 C CNN
	1    7450 5550
	1    0    0    1   
$EndComp
Text Label 6750 5250 0    50   ~ 0
SW_FUNC
Wire Wire Line
	6750 5250 7250 5250
Text Label 6750 5150 0    50   ~ 0
ADC2_FREQ
Wire Wire Line
	7250 5150 6750 5150
Wire Wire Line
	7800 5250 8350 5250
Wire Wire Line
	7800 5150 8375 5150
Text Label 8350 5250 2    50   ~ 0
AUX_SWFUNC
Text Label 8375 5150 2    50   ~ 0
AUX_ADCFREQ
Wire Wire Line
	5675 3350 5675 3100
Text Label 5675 3100 0    50   ~ 0
+5V
Wire Wire Line
	6075 3750 6375 3750
Wire Wire Line
	6075 3650 6175 3650
Wire Wire Line
	6175 3650 6175 3250
Wire Wire Line
	6075 3850 6275 3850
Wire Wire Line
	6275 3850 6275 3450
Text Label 6875 3450 0    50   ~ 0
RING_SIGOUT
Text Label 6875 3250 0    50   ~ 0
SLEEVE_SIGOUT
Text Notes 3700 3475 0    50   ~ 0
ONLY USED FOR ISP
$Comp
L Jumper_NC_Dual JP_GND1
U 1 1
P 2625 2300
F 0 "JP_GND1" H 2475 2475 50  0000 L CNN
F 1 "Jumper_NC_Dual" H 2625 2400 50  0001 C BNN
F 2 "NetTie-II_SMD_FakeConnected:NetTie-II_SMD_GraphicallyConnected" H 2625 2300 50  0001 C CNN
F 3 "" H 2625 2300 50  0001 C CNN
	1    2625 2300
	-1   0    0    1   
$EndComp
Wire Wire Line
	2625 2200 2625 2150
Connection ~ 2625 2150
Wire Wire Line
	2375 2300 2125 2300
Wire Wire Line
	2125 2300 2125 2500
Text Label 2125 2500 1    50   ~ 0
DGND
Wire Wire Line
	2875 2300 3125 2300
Wire Wire Line
	3125 2300 3125 2500
Text Label 3125 2500 1    50   ~ 0
AGND
$Comp
L _MCP41050 U_DIGPOT1
U 1 1
P 5675 3750
F 0 "U_DIGPOT1" H 5175 4100 50  0000 L CNN
F 1 "_MCP41050" H 5725 4100 50  0000 L CNN
F 2 "Housings_SOIC:SOIC-8_3.9x4.9mm_Pitch1.27mm" H 5675 3750 50  0001 C CNN
F 3 "" H 5675 3750 50  0001 C CNN
	1    5675 3750
	1    0    0    -1  
$EndComp
$Comp
L _Conn_01x08 J_AUX2MAIN1
U 1 1
P 7600 5550
F 0 "J_AUX2MAIN1" H 7400 5950 50  0000 C CNN
F 1 "_Conn_01x08" H 7600 5050 50  0001 C CNN
F 2 "Pin_Headers:Pin_Header_Straight_1x08_Pitch2.54mm" H 7600 5550 50  0001 C CNN
F 3 "" H 7600 5550 50  0001 C CNN
	1    7600 5550
	-1   0    0    1   
$EndComp
$EndSCHEMATC
